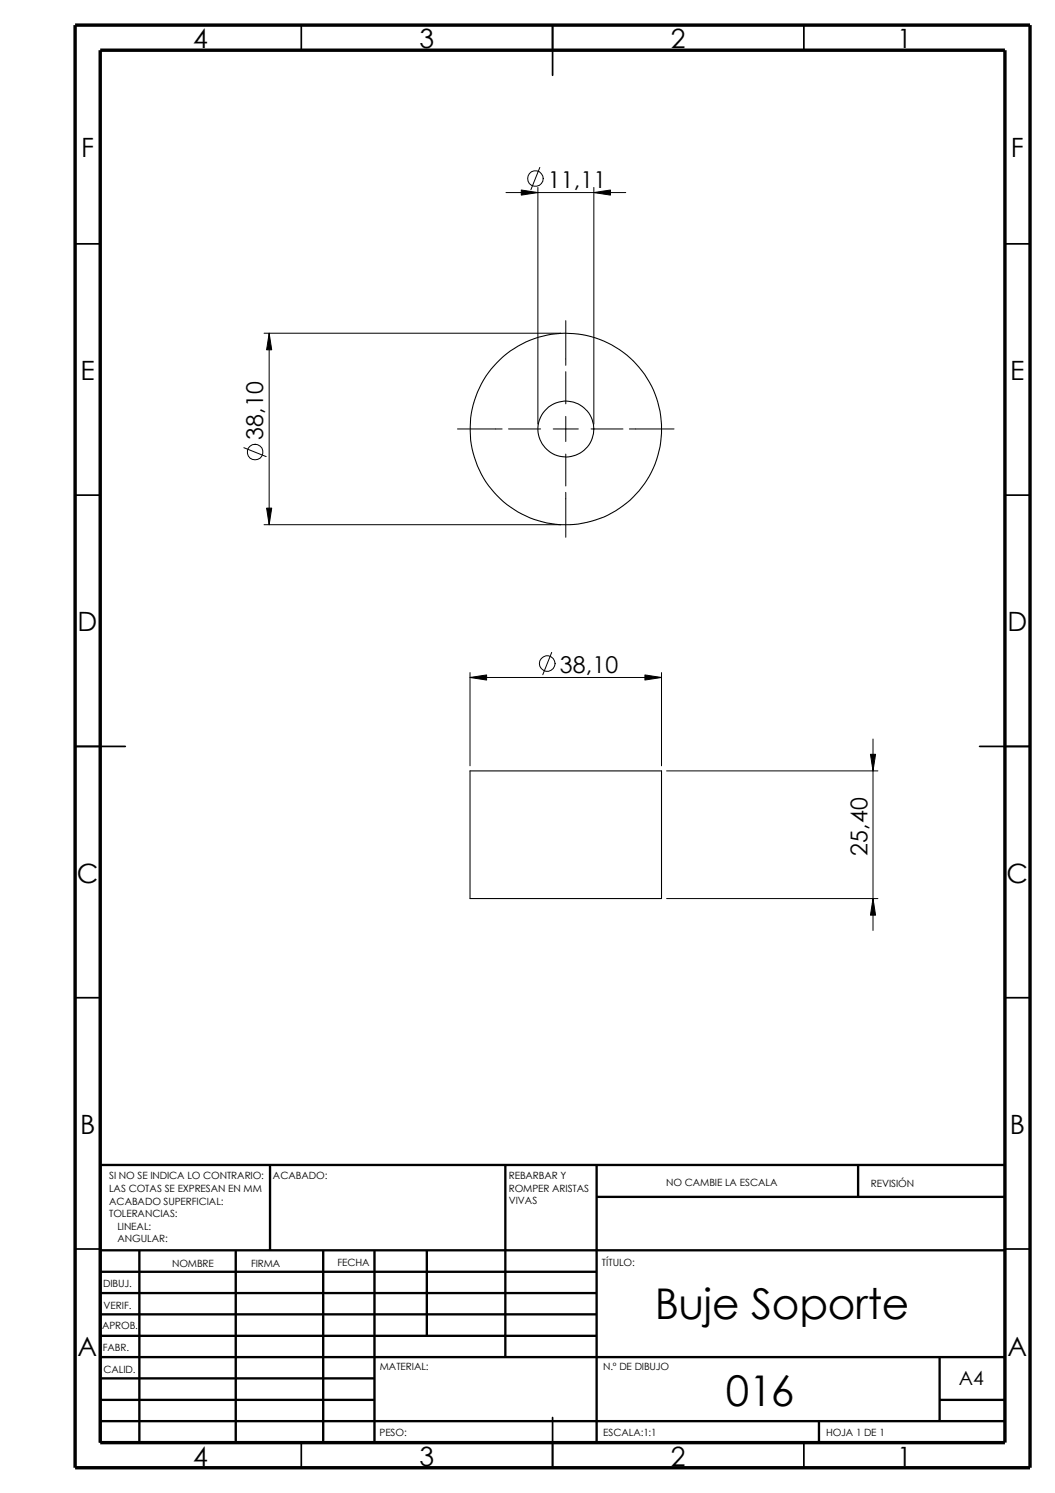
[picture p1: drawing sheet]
<svg xmlns="http://www.w3.org/2000/svg" width="210mm" height="297mm" viewBox="0 0 210 297" stroke-linecap="round" stroke-linejoin="round" font-family="sans-serif">
<g fill="none" stroke="#000" stroke-width=".34">
<path d="M59.9 5v5M109.9 5v10M159.9 5v5M14.9 48.5h5M199.9 48.5h5M14.9 98.5h5M199.9 98.5h5M14.9 148.5h10M194.9 148.5h10M14.9 198.5h5M199.9 198.5h5M14.9 248.5h5"/>
<path d="M199.9 248.5h5M59.9 287v5M109.9 282v10M159.9 287v5"/>
</g>
<g fill="none" stroke="#000" stroke-width=".47">
<path d="M53.7 231.8v17M100.5 231.8v38.2M118.7 231.8v55.2M118.7 238.1h81.2M170.7 231.8v6.3M199.9 231.8h-180v55.2M19.9 248.8h180M19.9 257.3h98.8M19.9 253h98.8M27.7 248.8v38.2M46.9 248.8v38.2M64.3 248.8v38.2"/>
<path d="M74.5 248.8v38.2M84.9 248.8v17M19.9 265.8h98.8M19.9 261.5h98.8M19.9 278.5h54.6M19.9 274.2h54.6M19.9 270h180M186.9 278.5h13M186.9 270v12.7M19.9 282.7h180M162.9 282.7v4.3"/>
</g>
<path d="M14.9 5h190v287h-190zM19.9 10h180v277h-180z" fill="none" stroke="#000" stroke-width=".68" stroke-linecap="butt"/>
<g fill="none" stroke="#000" stroke-width=".21">
<path d="M93.5 153.4h38.1v25.4h-38.1z"/>
<circle cx="112.6" cy="85.4" r="19"/>
<circle cx="112.6" cy="85.4" r="5.6"/>
</g>
<g fill="none" stroke="#000" stroke-width=".2">
<path d="M100.7 38.3h23.8M103.7 37.8l3.3 .5-3.3 .5zM107 37.3v47.1M107.4 33.3l-1.8 4.5M118.2 38.3l3.3-.5v1zM118.2 37.3v47.1M52.5 66.3h59.1M53.6 66.3l.5 3.3h-1.1zM53.6 66.3v38.1M112.6 63.8v8.9M112.6 74v6.3M48.5 89.1l4.5 1.7"/>
<path d="M91 85.3h8.9M101.2 85.3h6.4M110.1 85.3h5M112.6 82.8v5M112.6 90.3v6.4M112.6 98v8.9M117.6 85.3h6.4M125.2 85.3h8.9M52.5 104.4h59.1M53 101.1h1.1l-.5 3.3zM93.5 134.8l3.3-.5v1zM93.5 133.8v18.6"/>
<path d="M93.5 134.8h38.1M109.8 129.8l-1.8 4.4M128.3 134.3l3.3 .5-3.3 .5zM131.6 133.8v18.6M132.6 153.4h42.1M173.2 150.1h1l-.5 3.3zM173.7 147v38.1M132.6 178.8h42.1M173.7 178.8l.5 3.3h-1z"/>
<circle cx="106.5" cy="35.5" r="1.56"/>
<circle cx="50.8" cy="90" r="1.56"/>
<circle cx="108.9" cy="132" r="1.55"/>
</g>
<path d="M103.7 37.8l3.3 .5-3.3 .5zM118.2 38.3l3.3-.5v1zM53.6 66.3l.5 3.3h-1.1zM53 101.1h1.1l-.5 3.3zM93.5 134.8l3.3-.5v1zM128.3 134.3l3.3 .5-3.3 .5zM173.2 150.1h1l-.5 3.3zM173.7 178.8l.5 3.3h-1z" fill="#000"/>
<g font-size="8.4">
<text x="130.3" y="262.4">Buje Soporte</text>
<text x="144.4" y="279.7">016</text>
</g>
<g font-size="5.3">
<text x="38.4" y="9.6">4</text>
<text x="83.4" y="9.6">3</text>
<text x="133.5" y="9.6">2</text>
<text x="178.5" y="9.6">1</text>
<text x="16.1" y="31.3">F</text>
<text x="201.1" y="31.3">F</text>
<text x="16" y="75.6">E</text>
<text x="201" y="75.6">E</text>
<text x="15.5" y="125.6">D</text>
<text x="200.4" y="125.6">D</text>
<text x="15.3" y="175.6">C</text>
<text x="200.3" y="175.6">C</text>
<text x="15.9" y="225.6">B</text>
<text x="200.9" y="225.6">B</text>
<text x="15.5" y="269.8">A</text>
<text x="200.4" y="269.8">A</text>
<text x="38.4" y="291.6">4</text>
<text x="83.4" y="291.6">3</text>
<text x="133.5" y="291.6">2</text>
<text x="178.5" y="291.6">1</text>
</g>
<g font-size="4.6">
<text x="109" y="37.3">11,11</text>
<text x="52.4" y="87.5" transform="rotate(-90 52.4 87.5)">38,10</text>
<text x="111.4" y="133.8">38,10</text>
<text x="172.6" y="170.3" transform="rotate(-90 172.6 170.3)">25,40</text>
</g>
<text font-size="3.9" x="190.8" y="275.5">A4</text>
<g font-size="2">
<text x="21.7" y="234.7">SI NO SE INDICA LO CONTRARIO:</text>
<text x="21.7" y="237.2">LAS COTAS SE EXPRESAN EN MM</text>
<text x="21.7" y="239.6">ACABADO SUPERFICIAL:</text>
<text x="54.3" y="234.7">ACABADO:</text>
<text x="101.2" y="239.6">VIVAS</text>
<text x="101.2" y="234.6">REBARBAR Y</text>
<text x="101.2" y="237.1">ROMPER ARISTAS</text>
<text x="132.5" y="236">NO CAMBIE LA ESCALA</text>
<text x="173.3" y="236.2">REVISIÓN</text>
<text x="21.7" y="242.1">TOLERANCIAS:</text>
<text x="23.4" y="244.6">LINEAL:</text>
<text x="23.4" y="247.1">ANGULAR:</text>
<text x="67.1" y="252">FECHA</text>
<text x="119.8" y="252">TÍTULO:</text>
<text x="20.5" y="256.1">DIBUJ.</text>
<text x="34.2" y="252.1">NOMBRE</text>
<text x="50" y="252">FIRMA</text>
<text x="20.6" y="260.4">VERIF.</text>
<text x="20.3" y="264.5">APROB.</text>
<text x="20.4" y="268.8">FABR.</text>
<text x="20.6" y="273.2">CALID.</text>
<text x="75.6" y="272.6">MATERIAL:</text>
<text x="120" y="272.6">N.º DE DIBUJO</text>
<text x="75.5" y="285.6">PESO:</text>
<text x="120" y="285.7">ESCALA:1:1</text>
<text x="164.4" y="285.7">HOJA 1 DE 1</text>
</g>
</svg>
